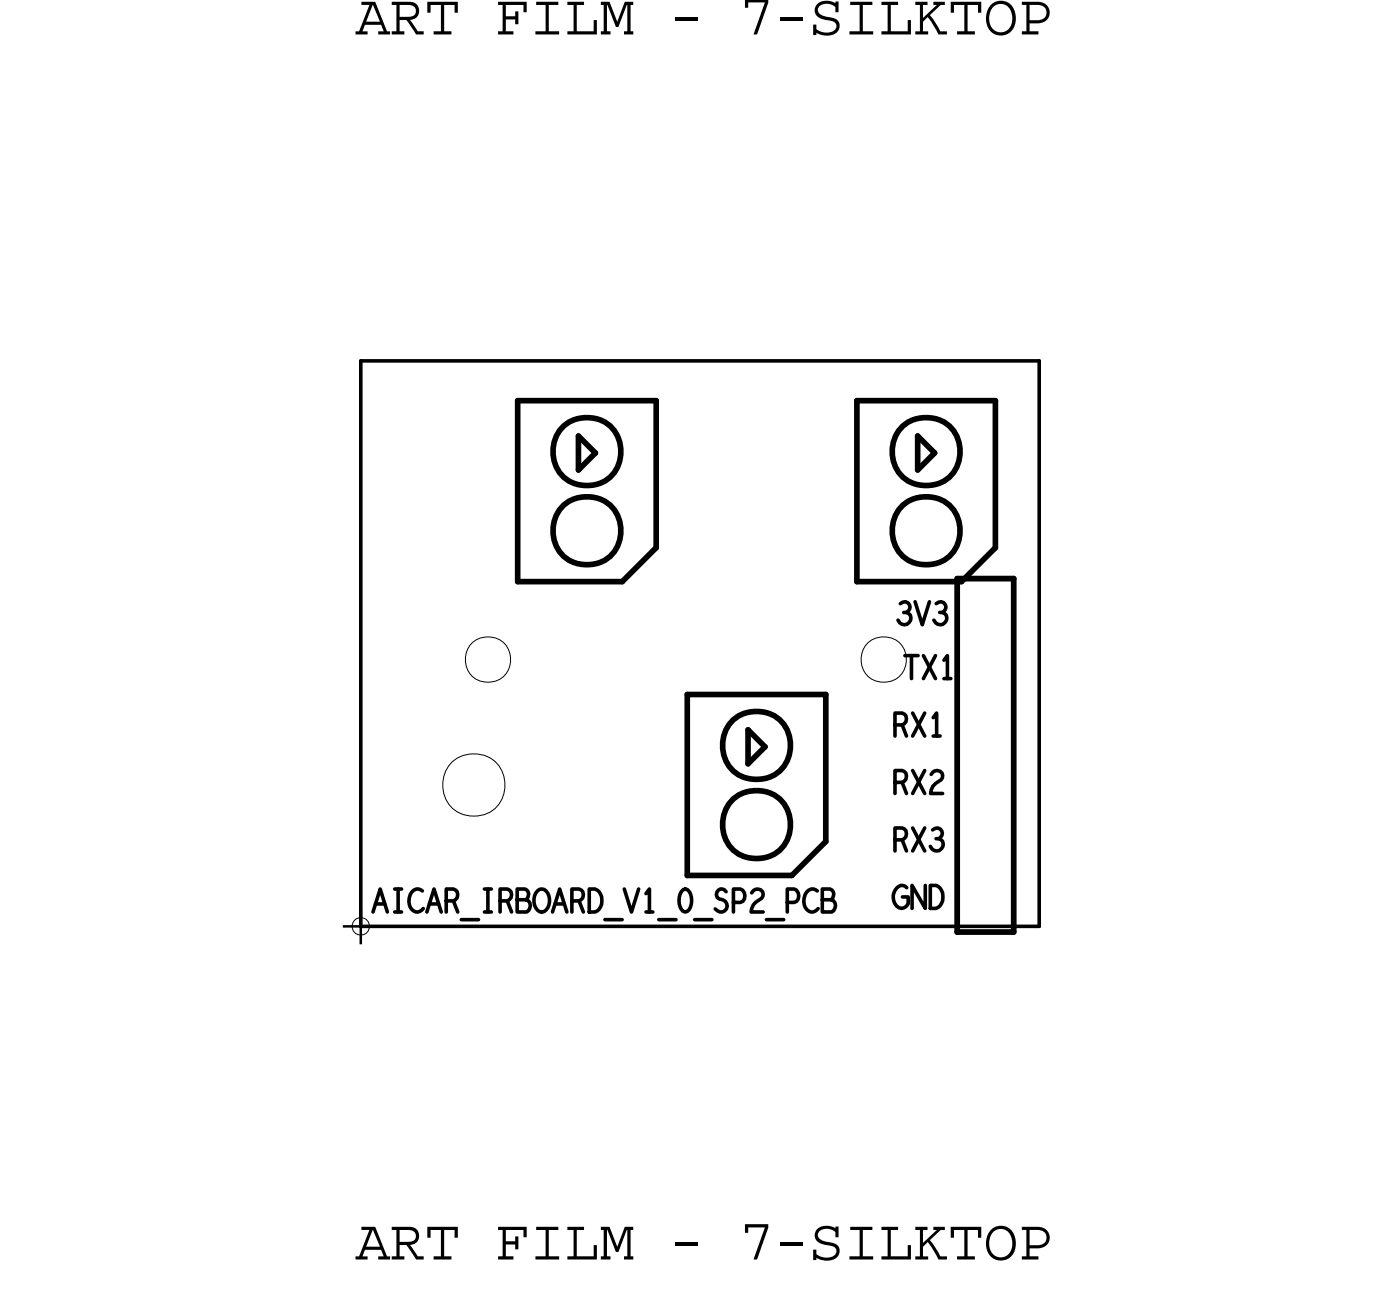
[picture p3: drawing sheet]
<svg xmlns="http://www.w3.org/2000/svg" width="50mm" height="46mm" viewBox="0 0 50 46" stroke-linecap="round" stroke-linejoin="round" font-family="sans-serif">
<!-- layer: Board Outline -->
<g fill="none" stroke="#000" stroke-width=".04">
<circle cx="16.8" cy="27.8" r="1.11"/>
<circle cx="17.3" cy="23.3" r=".81"/>
<circle cx="31.3" cy="23.3" r=".81"/>
</g>
<path d="M12.8 12.8v20zM12.8 12.8h24zM36.8 12.8v20zM12.8 32.8h24z" fill="none" stroke="#000" stroke-width=".13"/>
<!-- layer: Components -->
<g fill="none" stroke="#000" stroke-width=".2">
<path d="M18.3 14.2h4.9zM18.3 14.2v6.4zM20.5 15.4l.6 .6zM20.5 15.4v1.2zM20.5 16.6l.6-.6zM23.2 14.2v5.2zM30.3 14.2h4.9zM30.3 14.2v6.4zM32.5 15.4l.6 .6zM32.5 15.4v1.2zM32.5 16.6l.6-.6zM35.2 14.2v5.2z"/>
<path d="M18.3 20.6h3.7zM22 20.6l1.2-1.2zM24.3 24.6h4.9zM24.3 24.6v6.4zM24.3 31h3.7zM26.5 25.8l.6 .6zM26.5 25.8v1.2zM26.5 27l.6-.6zM28 31l1.2-1.2zM29.2 24.6v5.2zM30.3 20.6h3.7zM33.9 33h2z"/>
<path d="M33.9 20.5v12.5zM33.9 20.5h2zM34 20.6l1.2-1.2zM35.9 20.5v12.5z"/>
<circle cx="20.8" cy="18.8" r="1.21"/>
<circle cx="20.8" cy="16" r="1.21"/>
<circle cx="32.8" cy="18.8" r="1.21"/>
<circle cx="32.8" cy="16" r="1.21"/>
<circle cx="26.8" cy="29.2" r="1.21"/>
<circle cx="26.8" cy="26.4" r="1.21"/>
</g>
<!-- layer: Drawing Origin -->
<path d="M12.5 32.6l.3-.1 .2 .1 .1 .2-.1 .2-.2 .1-.3-.1v-.2z" fill="none" stroke="#000" stroke-width=".04"/>
<path d="M12.1 32.8h1.3M12.8 32.1v1.3" fill="none" stroke="#000" stroke-width=".09"/>
<g font-size="2.1">
<text x="12.6" y="1.2">ART FILM - 7-SILKTOP</text>
<text x="12.6" y="44.5">ART FILM - 7-SILKTOP</text>
</g>
<g font-size="1.4">
<text x="31.7" y="22.1">3V3</text>
<text x="31.6" y="28.1">RX2</text>
<text x="31.6" y="26">RX1</text>
<text x="31.9" y="24">TX1</text>
<text x="13.1" y="32.3">AICAR_IRBOARD_V1_0_SP2_PCB</text>
<text x="31.6" y="32.1">GND</text>
<text x="31.6" y="30.1">RX3</text>
</g>
</svg>
